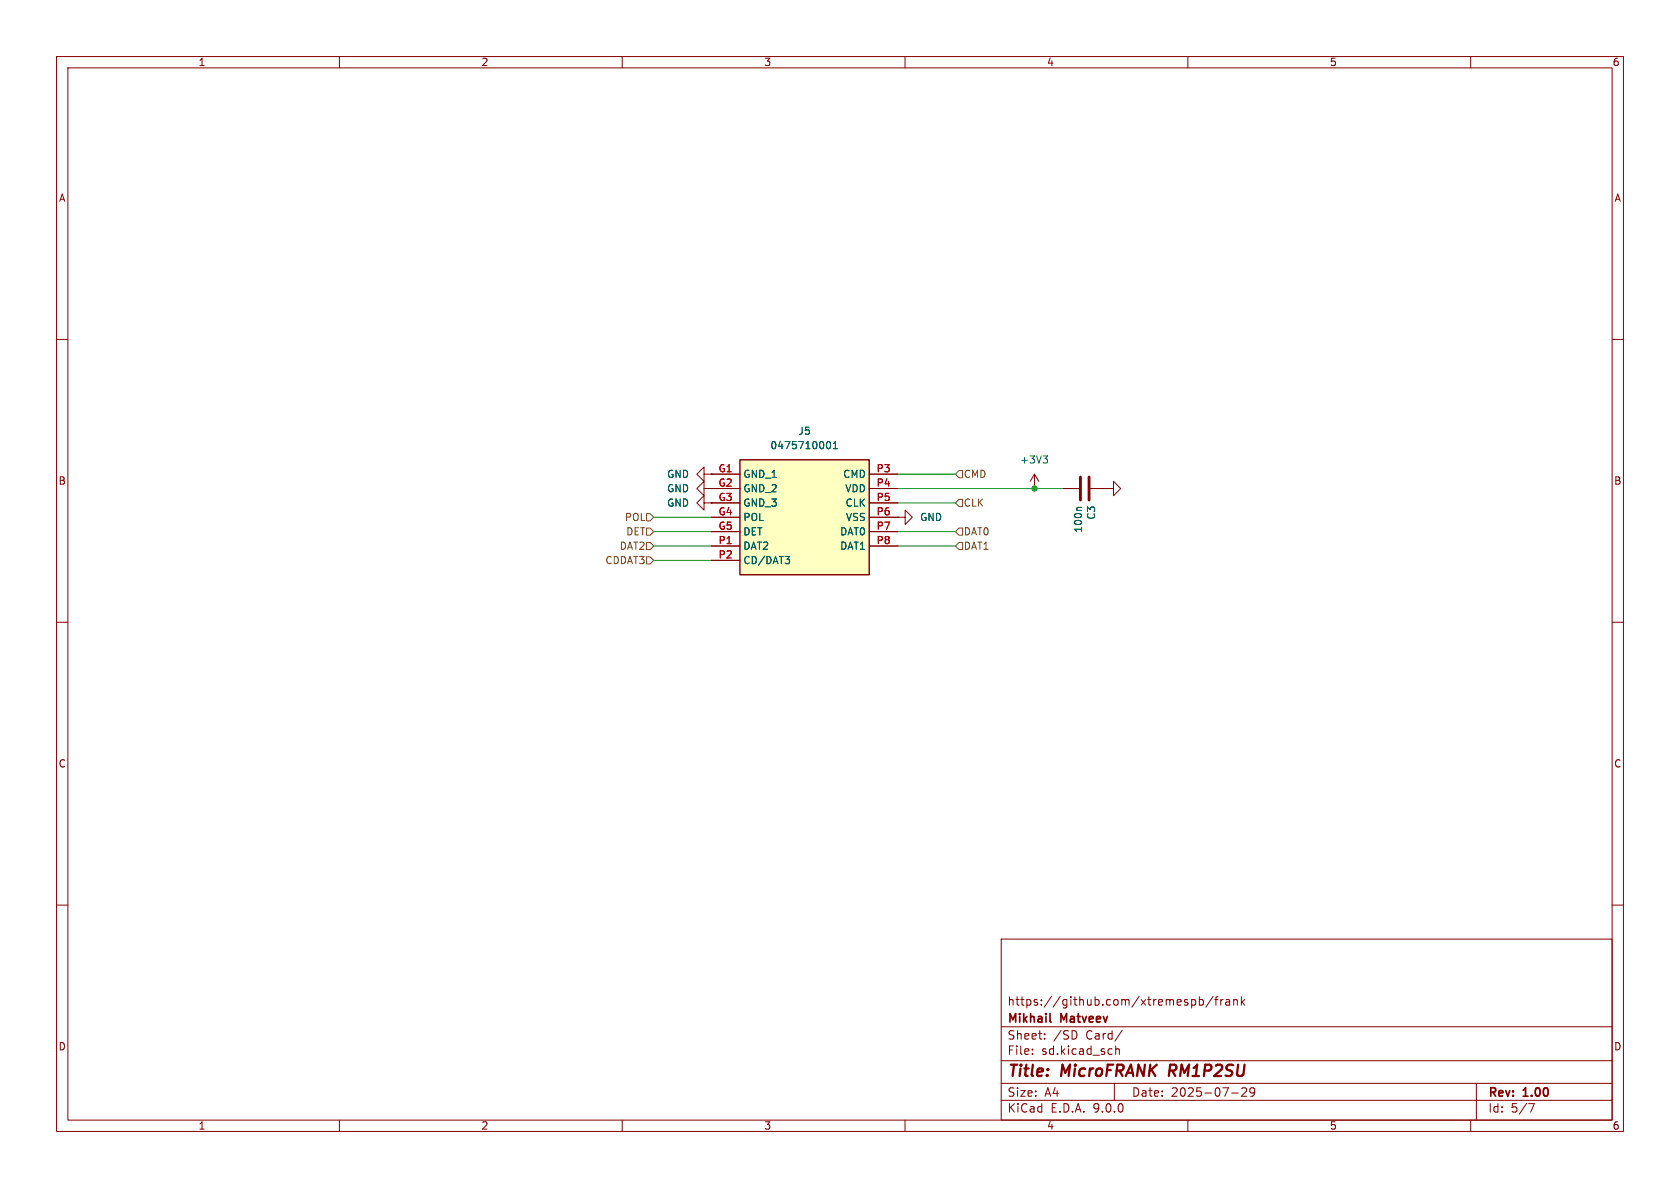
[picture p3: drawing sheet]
(kicad_sch
 (version 20250114)
 (generator "eeschema")
 (generator_version "9.0")
 (paper "A4")
 (title_block
  (title "${NAME} ${MODEL}")
  (date "2025-07-29")
  (rev "${VERSION}")
  (company "Mikhail Matveev")
  (comment 1 "https://github.com/xtremespb/frank"))
 (lib_symbols
  (symbol "Device:C"
   (pin_numbers (hide yes))
   (pin_names
    (offset 0.254)) (exclude_from_sim no) (in_bom yes) (on_board yes)
   (property "Reference" "C" (at 0.635 2.54 0) (effects (font (size 1.27 1.27)) (justify left)))
   (property "Value" "C" (at 0.635 -2.54 0) (effects (font (size 1.27 1.27)) (justify left)))
   (property "Footprint" "" (at 0.9652 -3.81 0) (effects (font (size 1.27 1.27)) (hide yes)))
   (property "Datasheet" "~" (at 0 0 0) (effects (font (size 1.27 1.27)) (hide yes)))
   (property "Description" "Unpolarized capacitor" (at 0 0 0) (effects (font (size 1.27 1.27)) (hide yes)))
   (symbol "C_0_1"
    (polyline (pts (xy -2.032 0.762) (xy 2.032 0.762)) (stroke (width 0.508) (type default)) (fill (type none)))
    (polyline (pts (xy -2.032 -0.762) (xy 2.032 -0.762)) (stroke (width 0.508) (type default)) (fill (type none))))
   (symbol "C_1_1"
    (pin passive line (at 0 3.81 270) (length 2.794) (name "~" (effects (font (size 1.27 1.27)))) (number "1" (effects (font (size 1.27 1.27)))))
    (pin passive line (at 0 -3.81 90) (length 2.794) (name "~" (effects (font (size 1.27 1.27)))) (number "2" (effects (font (size 1.27 1.27))))))
   (embedded_fonts no))
  (symbol "FRANK:MicroSD_Short" (exclude_from_sim no) (in_bom yes) (on_board yes)
   (property "Reference" "SD1" (at 16.51 7.62 0) (effects (font (size 1.27 1.27))))
   (property "Value" "MicroSD_Short" (at 16.51 5.08 0) (effects (font (size 1.27 1.27))))
   (property "Footprint" "LIBS:microsd" (at 29.21 -94.92 0) (effects (font (size 1.27 1.27)) (justify left top) (hide yes)))
   (property "Datasheet" "https://componentsearchengine.com/Datasheets/2/47571-0001.pdf" (at 29.21 -194.92 0) (effects (font (size 1.27 1.27)) (justify left top) (hide yes)))
   (property "Description" "Memory Card Connectors ASSY FOR TFR HEADER HEADER W/DETECT PIN" (at 0 0 0) (effects (font (size 1.27 1.27)) (hide yes)))
   (property "Height" "2.3" (at 29.21 -394.92 0) (effects (font (size 1.27 1.27)) (justify left top) (hide yes)))
   (property "Mouser Part Number" "538-47571-0001" (at 29.21 -494.92 0) (effects (font (size 1.27 1.27)) (justify left top) (hide yes)))
   (property "Mouser Price/Stock" "https://www.mouser.co.uk/ProductDetail/Molex/47571-0001?qs=qM7ngqbhX5UTJOg9nqKLJQ%3D%3D" (at 29.21 -594.92 0) (effects (font (size 1.27 1.27)) (justify left top) (hide yes)))
   (property "Manufacturer_Name" "Molex" (at 29.21 -694.92 0) (effects (font (size 1.27 1.27)) (justify left top) (hide yes)))
   (property "Manufacturer_Part_Number" "47571-0001" (at 29.21 -794.92 0) (effects (font (size 1.27 1.27)) (justify left top) (hide yes)))
   (symbol "MicroSD_Short_1_1"
    (rectangle (start 5.08 2.54) (end 27.94 -17.78) (stroke (width 0.254) (type default)) (fill (type background)))
    (pin passive line (at 0 0 0) (length 5.08) (name "GND_1" (effects (font (size 1.27 1.27)))) (number "G1" (effects (font (size 1.27 1.27)))))
    (pin passive line (at 0 -2.54 0) (length 5.08) (name "GND_2" (effects (font (size 1.27 1.27)))) (number "G2" (effects (font (size 1.27 1.27)))))
    (pin passive line (at 0 -5.08 0) (length 5.08) (name "GND_3" (effects (font (size 1.27 1.27)))) (number "G3" (effects (font (size 1.27 1.27)))))
    (pin passive line (at 0 -7.62 0) (length 5.08) (name "POL" (effects (font (size 1.27 1.27)))) (number "G4" (effects (font (size 1.27 1.27)))))
    (pin passive line (at 0 -10.16 0) (length 5.08) (name "DET" (effects (font (size 1.27 1.27)))) (number "G5" (effects (font (size 1.27 1.27)))))
    (pin passive line (at 0 -12.7 0) (length 5.08) (name "DAT2" (effects (font (size 1.27 1.27)))) (number "P1" (effects (font (size 1.27 1.27)))))
    (pin passive line (at 0 -15.24 0) (length 5.08) (name "CD/DAT3" (effects (font (size 1.27 1.27)))) (number "P2" (effects (font (size 1.27 1.27)))))
    (pin passive line (at 33.02 0 180) (length 5.08) (name "CMD" (effects (font (size 1.27 1.27)))) (number "P3" (effects (font (size 1.27 1.27)))))
    (pin passive line (at 33.02 -2.54 180) (length 5.08) (name "VDD" (effects (font (size 1.27 1.27)))) (number "P4" (effects (font (size 1.27 1.27)))))
    (pin passive line (at 33.02 -5.08 180) (length 5.08) (name "CLK" (effects (font (size 1.27 1.27)))) (number "P5" (effects (font (size 1.27 1.27)))))
    (pin passive line (at 33.02 -7.62 180) (length 5.08) (name "VSS" (effects (font (size 1.27 1.27)))) (number "P6" (effects (font (size 1.27 1.27)))))
    (pin passive line (at 33.02 -10.16 180) (length 5.08) (name "DAT0" (effects (font (size 1.27 1.27)))) (number "P7" (effects (font (size 1.27 1.27)))))
    (pin passive line (at 33.02 -12.7 180) (length 5.08) (name "DAT1" (effects (font (size 1.27 1.27)))) (number "P8" (effects (font (size 1.27 1.27))))))
   (embedded_fonts no))
  (symbol "GND_1"
   (power)
   (pin_numbers (hide yes))
   (pin_names
    (offset 0) (hide yes)) (exclude_from_sim no) (in_bom yes) (on_board yes)
   (property "Reference" "#PWR" (at 0 -6.35 0) (effects (font (size 1.27 1.27)) (hide yes)))
   (property "Value" "GND" (at 0 -3.81 0) (effects (font (size 1.27 1.27))))
   (property "Footprint" "" (at 0 0 0) (effects (font (size 1.27 1.27)) (hide yes)))
   (property "Datasheet" "" (at 0 0 0) (effects (font (size 1.27 1.27)) (hide yes)))
   (property "Description" "Power symbol creates a global label with name \"GND\" , ground" (at 0 0 0) (effects (font (size 1.27 1.27)) (hide yes)))
   (symbol "GND_1_0_1"
    (polyline (pts (xy 0 0) (xy 0 -1.27) (xy 1.27 -1.27) (xy 0 -2.54) (xy -1.27 -1.27) (xy 0 -1.27)) (stroke (width 0) (type default)) (fill (type none))))
   (symbol "GND_1_1_1"
    (pin power_in line (at 0 0 270) (length 0) (name "~" (effects (font (size 1.27 1.27)))) (number "1" (effects (font (size 1.27 1.27))))))
   (embedded_fonts no))
  (symbol "power:+3V3"
   (power)
   (pin_numbers (hide yes))
   (pin_names
    (offset 0) (hide yes)) (exclude_from_sim no) (in_bom yes) (on_board yes)
   (property "Reference" "#PWR" (at 0 -3.81 0) (effects (font (size 1.27 1.27)) (hide yes)))
   (property "Value" "+3V3" (at 0 3.556 0) (effects (font (size 1.27 1.27))))
   (property "Footprint" "" (at 0 0 0) (effects (font (size 1.27 1.27)) (hide yes)))
   (property "Datasheet" "" (at 0 0 0) (effects (font (size 1.27 1.27)) (hide yes)))
   (property "Description" "Power symbol creates a global label with name \"+3V3\"" (at 0 0 0) (effects (font (size 1.27 1.27)) (hide yes)))
   (symbol "+3V3_0_1"
    (polyline (pts (xy -0.762 1.27) (xy 0 2.54)) (stroke (width 0) (type default)) (fill (type none)))
    (polyline (pts (xy 0 2.54) (xy 0.762 1.27)) (stroke (width 0) (type default)) (fill (type none)))
    (polyline (pts (xy 0 0) (xy 0 2.54)) (stroke (width 0) (type default)) (fill (type none))))
   (symbol "+3V3_1_1"
    (pin power_in line (at 0 0 90) (length 0) (name "~" (effects (font (size 1.27 1.27)))) (number "1" (effects (font (size 1.27 1.27))))))
   (embedded_fonts no))
  (symbol "power:GND"
   (power)
   (pin_numbers (hide yes))
   (pin_names
    (offset 0) (hide yes)) (exclude_from_sim no) (in_bom yes) (on_board yes)
   (property "Reference" "#PWR" (at 0 -6.35 0) (effects (font (size 1.27 1.27)) (hide yes)))
   (property "Value" "GND" (at 0 -3.81 0) (effects (font (size 1.27 1.27))))
   (property "Footprint" "" (at 0 0 0) (effects (font (size 1.27 1.27)) (hide yes)))
   (property "Datasheet" "" (at 0 0 0) (effects (font (size 1.27 1.27)) (hide yes)))
   (property "Description" "Power symbol creates a global label with name \"GND\" , ground" (at 0 0 0) (effects (font (size 1.27 1.27)) (hide yes)))
   (symbol "GND_0_1"
    (polyline (pts (xy 0 0) (xy 0 -1.27) (xy 1.27 -1.27) (xy 0 -2.54) (xy -1.27 -1.27) (xy 0 -1.27)) (stroke (width 0) (type default)) (fill (type none))))
   (symbol "GND_1_1"
    (pin power_in line (at 0 0 270) (length 0) (name "~" (effects (font (size 1.27 1.27)))) (number "1" (effects (font (size 1.27 1.27))))))
   (embedded_fonts no)))
 (junction
  (at 182.88 86.36)
  (diameter 0)
  (color 0 0 0 0))
 (wire
  (pts (xy 158.75 93.98) (xy 168.91 93.98))
  (stroke (width 0) (type default)))
 (wire
  (pts (xy 158.75 96.52) (xy 168.91 96.52))
  (stroke (width 0) (type default)))
 (wire
  (pts (xy 115.57 99.06) (xy 125.73 99.06))
  (stroke (width 0) (type default)))
 (wire
  (pts (xy 115.57 96.52) (xy 125.73 96.52))
  (stroke (width 0) (type default)))
 (wire
  (pts (xy 158.75 83.82) (xy 168.91 83.82))
  (stroke (width 0) (type default)))
 (wire
  (pts (xy 158.75 88.9) (xy 168.91 88.9))
  (stroke (width 0) (type default)))
 (wire
  (pts (xy 115.57 91.44) (xy 125.73 91.44))
  (stroke (width 0) (type default)))
 (wire
  (pts (xy 158.75 86.36) (xy 182.88 86.36))
  (stroke (width 0) (type default)))
 (wire
  (pts (xy 115.57 93.98) (xy 125.73 93.98))
  (stroke (width 0) (type default)))
 (wire
  (pts (xy 182.88 86.36) (xy 187.96 86.36))
  (stroke (width 0) (type default)))
 (hierarchical_label "CLK"
  (shape input)
  (at 168.91 88.9 0)
  (effects (font (size 1.27 1.27)) (justify left)))
 (hierarchical_label "DAT0"
  (shape input)
  (at 168.91 93.98 0)
  (effects (font (size 1.27 1.27)) (justify left)))
 (hierarchical_label "DAT1"
  (shape input)
  (at 168.91 96.52 0)
  (effects (font (size 1.27 1.27)) (justify left)))
 (hierarchical_label "DET"
  (shape input)
  (at 115.57 93.98 180)
  (effects (font (size 1.27 1.27)) (justify right)))
 (hierarchical_label "CDDAT3"
  (shape input)
  (at 115.57 99.06 180)
  (effects (font (size 1.27 1.27)) (justify right)))
 (hierarchical_label "DAT2"
  (shape input)
  (at 115.57 96.52 180)
  (effects (font (size 1.27 1.27)) (justify right)))
 (hierarchical_label "POL"
  (shape input)
  (at 115.57 91.44 180)
  (effects (font (size 1.27 1.27)) (justify right)))
 (hierarchical_label "CMD"
  (shape input)
  (at 168.91 83.82 0)
  (effects (font (size 1.27 1.27)) (justify left)))
 (symbol
  (lib_id "Device:C")
  (at 191.77 86.36 270)
  (unit 1)
  (exclude_from_sim no)
  (in_bom yes)
  (on_board yes)
  (dnp no)
  (property "Reference" "C3" (at 192.9384 89.281 0) (effects (font (size 1.27 1.27)) (justify left)))
  (property "Value" "100n" (at 190.627 89.281 0) (effects (font (size 1.27 1.27)) (justify left)))
  (property "Footprint" "FRANK:Capacitor (0402)" (at 187.96 87.3252 0) (effects (font (size 1.27 1.27)) (hide yes)))
  (property "Datasheet" "https://eu.mouser.com/datasheet/2/40/KGM_X7R-3223212.pdf" (at 191.77 86.36 0) (effects (font (size 1.27 1.27)) (hide yes)))
  (property "Description" "" (at 191.77 86.36 0) (effects (font (size 1.27 1.27)) (hide yes)))
  (property "AliExpress" "https://www.aliexpress.com/item/33008008276.html" (at 191.77 86.36 0) (effects (font (size 1.27 1.27)) (hide yes)))
  (property "LCSC" "" (at 191.77 86.36 0) (effects (font (size 1.27 1.27))))
  (pin "1")
  (pin "2"))
 (symbol
  (lib_id "power:+3V3")
  (at 182.88 86.36 0)
  (unit 1)
  (exclude_from_sim no)
  (in_bom yes)
  (on_board yes)
  (dnp no)
  (fields_autoplaced yes)
  (property "Reference" "#PWR023" (at 182.88 90.17 0) (effects (font (size 1.27 1.27)) (hide yes)))
  (property "Value" "+3V3" (at 182.88 81.28 0) (effects (font (size 1.27 1.27))))
  (property "Footprint" "" (at 182.88 86.36 0) (effects (font (size 1.27 1.27)) (hide yes)))
  (property "Datasheet" "" (at 182.88 86.36 0) (effects (font (size 1.27 1.27)) (hide yes)))
  (property "Description" "Power symbol creates a global label with name \"+3V3\"" (at 182.88 86.36 0) (effects (font (size 1.27 1.27)) (hide yes)))
  (pin "1"))
 (symbol
  (lib_id "power:GND")
  (at 195.58 86.36 90)
  (unit 1)
  (exclude_from_sim no)
  (in_bom yes)
  (on_board yes)
  (dnp no)
  (property "Reference" "#PWR024" (at 201.93 86.36 0) (effects (font (size 1.27 1.27)) (hide yes)))
  (property "Value" "GND" (at 198.12 80.01 0) (effects (font (size 1.27 1.27)) (justify right) (hide yes)))
  (property "Footprint" "" (at 195.58 86.36 0) (effects (font (size 1.27 1.27)) (hide yes)))
  (property "Datasheet" "" (at 195.58 86.36 0) (effects (font (size 1.27 1.27)) (hide yes)))
  (property "Description" "Power symbol creates a global label with name \"GND\" , ground" (at 195.58 86.36 0) (effects (font (size 1.27 1.27)) (hide yes)))
  (pin "1"))
 (symbol
  (lib_name "GND_1")
  (lib_id "power:GND")
  (at 125.73 86.36 270)
  (unit 1)
  (exclude_from_sim no)
  (in_bom yes)
  (on_board yes)
  (dnp no)
  (fields_autoplaced yes)
  (property "Reference" "#PWR022" (at 119.38 86.36 0) (effects (font (size 1.27 1.27)) (hide yes)))
  (property "Value" "GND" (at 121.92 86.3599 90) (effects (font (size 1.27 1.27)) (justify right)))
  (property "Footprint" "" (at 125.73 86.36 0) (effects (font (size 1.27 1.27)) (hide yes)))
  (property "Datasheet" "" (at 125.73 86.36 0) (effects (font (size 1.27 1.27)) (hide yes)))
  (property "Description" "Power symbol creates a global label with name \"GND\" , ground" (at 125.73 86.36 0) (effects (font (size 1.27 1.27)) (hide yes)))
  (pin "1"))
 (symbol
  (lib_id "FRANK:MicroSD_Short")
  (at 125.73 83.82 0)
  (unit 1)
  (exclude_from_sim no)
  (in_bom yes)
  (on_board yes)
  (dnp no)
  (fields_autoplaced yes)
  (property "Reference" "J5" (at 142.24 76.2 0) (effects (font (size 1.27 1.27))))
  (property "Value" "0475710001" (at 142.24 78.74 0) (effects (font (size 1.27 1.27))))
  (property "Footprint" "FRANK:MicroSD (SMD, short)" (at 154.94 178.74 0) (effects (font (size 1.27 1.27)) (justify left top) (hide yes)))
  (property "Datasheet" "https://componentsearchengine.com/Datasheets/2/47571-0001.pdf" (at 154.94 278.74 0) (effects (font (size 1.27 1.27)) (justify left top) (hide yes)))
  (property "Description" "Memory Card Connectors ASSY FOR TFR HEADER HEADER W/DETECT PIN" (at 125.73 83.82 0) (effects (font (size 1.27 1.27)) (hide yes)))
  (property "Height" "2.3" (at 154.94 478.74 0) (effects (font (size 1.27 1.27)) (justify left top) (hide yes)))
  (property "Mouser Part Number" "538-47571-0001" (at 154.94 578.74 0) (effects (font (size 1.27 1.27)) (justify left top) (hide yes)))
  (property "Mouser Price/Stock" "https://www.mouser.co.uk/ProductDetail/Molex/47571-0001?qs=qM7ngqbhX5UTJOg9nqKLJQ%3D%3D" (at 154.94 678.74 0) (effects (font (size 1.27 1.27)) (justify left top) (hide yes)))
  (property "Manufacturer_Name" "Molex" (at 154.94 778.74 0) (effects (font (size 1.27 1.27)) (justify left top) (hide yes)))
  (property "Manufacturer_Part_Number" "47571-0001" (at 154.94 878.74 0) (effects (font (size 1.27 1.27)) (justify left top) (hide yes)))
  (property "AliExpress" "https://www.aliexpress.com/item/1005005302426366.html" (at 125.73 83.82 0) (effects (font (size 1.27 1.27)) (hide yes)))
  (pin "G5")
  (pin "G1")
  (pin "G3")
  (pin "G2")
  (pin "P1")
  (pin "P2")
  (pin "P3")
  (pin "P4")
  (pin "P5")
  (pin "P6")
  (pin "P7")
  (pin "P8")
  (pin "G4"))
 (symbol
  (lib_name "GND_1")
  (lib_id "power:GND")
  (at 158.75 91.44 90)
  (unit 1)
  (exclude_from_sim no)
  (in_bom yes)
  (on_board yes)
  (dnp no)
  (fields_autoplaced yes)
  (property "Reference" "#PWR026" (at 165.1 91.44 0) (effects (font (size 1.27 1.27)) (hide yes)))
  (property "Value" "GND" (at 162.56 91.4399 90) (effects (font (size 1.27 1.27)) (justify right)))
  (property "Footprint" "" (at 158.75 91.44 0) (effects (font (size 1.27 1.27)) (hide yes)))
  (property "Datasheet" "" (at 158.75 91.44 0) (effects (font (size 1.27 1.27)) (hide yes)))
  (property "Description" "Power symbol creates a global label with name \"GND\" , ground" (at 158.75 91.44 0) (effects (font (size 1.27 1.27)) (hide yes)))
  (pin "1"))
 (symbol
  (lib_name "GND_1")
  (lib_id "power:GND")
  (at 125.73 88.9 270)
  (unit 1)
  (exclude_from_sim no)
  (in_bom yes)
  (on_board yes)
  (dnp no)
  (fields_autoplaced yes)
  (property "Reference" "#PWR025" (at 119.38 88.9 0) (effects (font (size 1.27 1.27)) (hide yes)))
  (property "Value" "GND" (at 121.92 88.8999 90) (effects (font (size 1.27 1.27)) (justify right)))
  (property "Footprint" "" (at 125.73 88.9 0) (effects (font (size 1.27 1.27)) (hide yes)))
  (property "Datasheet" "" (at 125.73 88.9 0) (effects (font (size 1.27 1.27)) (hide yes)))
  (property "Description" "Power symbol creates a global label with name \"GND\" , ground" (at 125.73 88.9 0) (effects (font (size 1.27 1.27)) (hide yes)))
  (pin "1"))
 (symbol
  (lib_name "GND_1")
  (lib_id "power:GND")
  (at 125.73 83.82 270)
  (unit 1)
  (exclude_from_sim no)
  (in_bom yes)
  (on_board yes)
  (dnp no)
  (fields_autoplaced yes)
  (property "Reference" "#PWR021" (at 119.38 83.82 0) (effects (font (size 1.27 1.27)) (hide yes)))
  (property "Value" "GND" (at 121.92 83.8199 90) (effects (font (size 1.27 1.27)) (justify right)))
  (property "Footprint" "" (at 125.73 83.82 0) (effects (font (size 1.27 1.27)) (hide yes)))
  (property "Datasheet" "" (at 125.73 83.82 0) (effects (font (size 1.27 1.27)) (hide yes)))
  (property "Description" "Power symbol creates a global label with name \"GND\" , ground" (at 125.73 83.82 0) (effects (font (size 1.27 1.27)) (hide yes)))
  (pin "1")))
